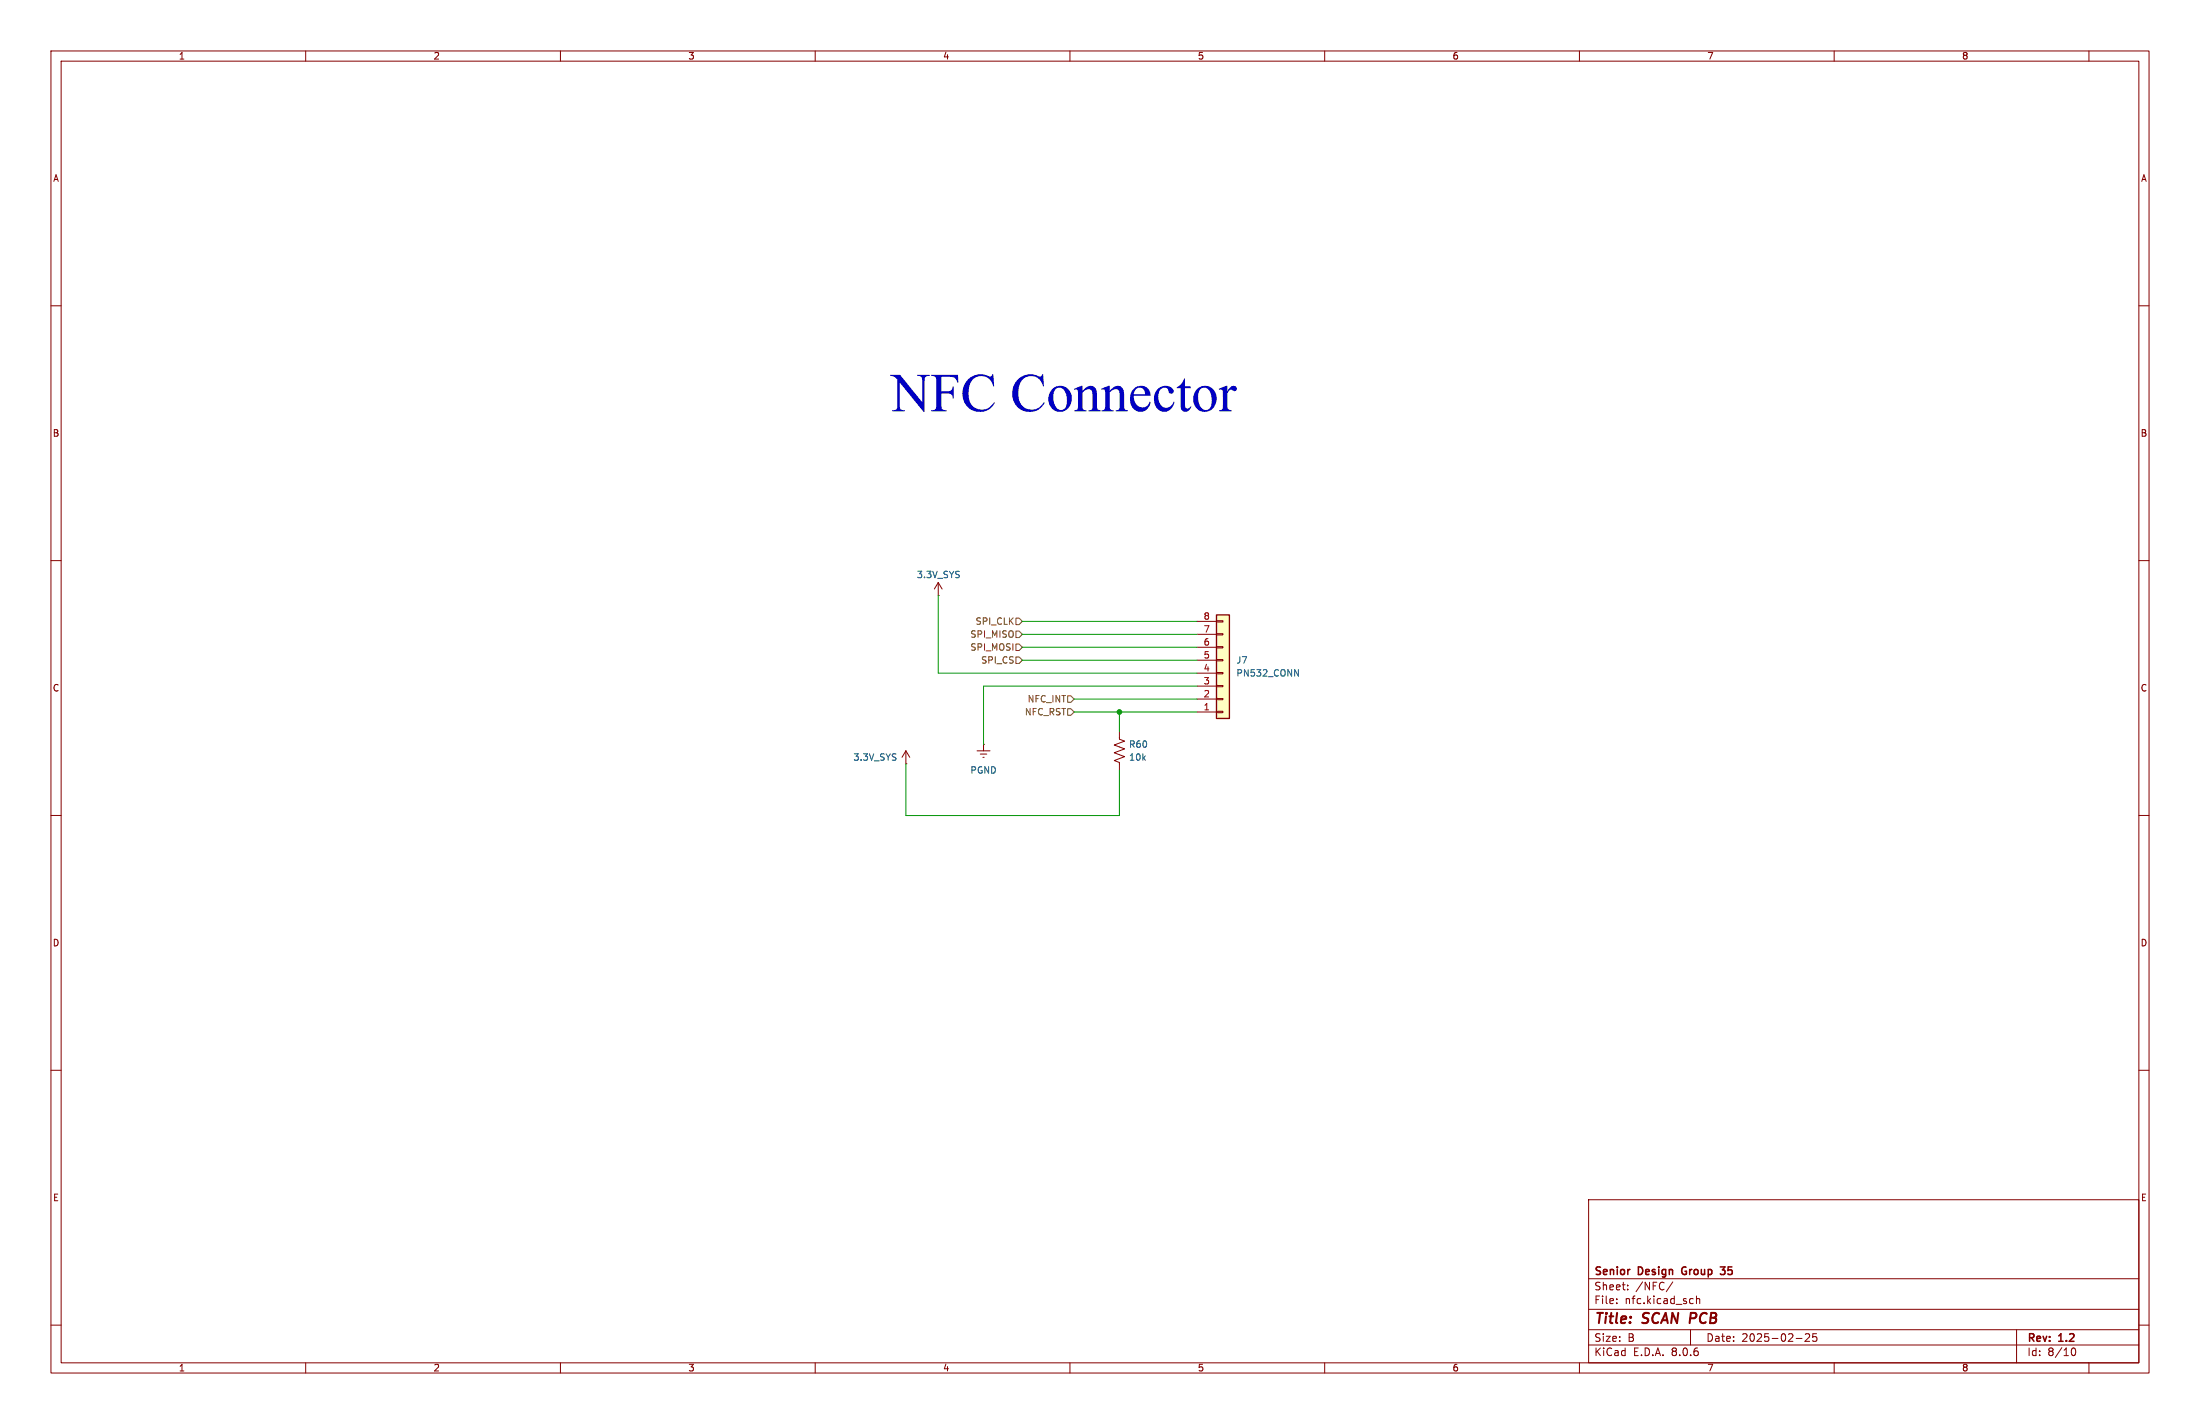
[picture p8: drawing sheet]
<svg xmlns="http://www.w3.org/2000/svg" width="432mm" height="279mm" viewBox="0 0 432 279" stroke-linecap="round" stroke-linejoin="round" font-family="sans-serif">
<g fill="none" stroke="#840000" stroke-width=".2">
<path d="M10 10h411.8v259.4h-411.8zM12 12h407.8v255.4h-407.8zM60 10v2M110 10v2M160 10v2M210 10v2M260 10v2M310 10v2M360 10v2M410 10v2M10 60h2M419.8 60h2"/>
<path d="M10 110h2M419.8 110h2M10 160h2M219.7 143.5v1.5l1 .4-2 .8 2 .7-2 .8 2 .8-2 .7 1 .4v1.5M419.8 160h2M10 210h2M419.8 210h2M311.8 235.4h108v32h-108zM10 260h2M311.8 256.9h108M311.8 250.9h108M317.3 255.6v.2"/>
<path d="M317.3 254.9v.1M319.5 252.9v.2M319.5 252.2v.1M328.3 251.5l-1.3 1.9M331.9 254.8l.4 .1M332.3 255.7l-.4 .1M333 254.9l.2-.1 .3 .1 .1 .9M333 254.3v1.5M419.8 260h2M60 267.4v2M110 267.4v2M160 267.4v2"/>
<path d="M210 267.4v2M260 267.4v2M310 267.4v2M311.8 263.9h108M311.8 260.9h108M331.8 260.9v3M352.5 262.6h1.2M354.3 261.8l.6-.1 .2 .1 .1 .3-.9 1.1h.9M356.5 261.7h-.7v.7l.2-.1h.5l.1 .2-.1 .5-.2 .2-.5-.2M360 267.4v2M395.8 260.9v6.5M406.5 265.1l.2-.5 .2-.1a.8 .8 0 0 1 .5 .7 .8 .8 0 0 1-.5 .8l-.2-.2-.2-.4"/>
<path d="M410 267.4v2"/>
</g>
<path d="M330.2 248.8l-.1 .4 .1 .7M337.6 248.6h1l-.5 .5 .3 .1M337.7 250h.7" fill="none" stroke="#840000" stroke-width=".3"/>
<path d="M238.8 120.7h2.5v20.3h-2.5z" fill="#ffffc2"/>
<g fill="none" stroke="#840000" stroke-width=".2">
<path d="M184.1 116.8h.1M184.1 114.3l-.7 1.3M184.1 114.3v2.5M184.1 114.3l.8 1.3M234.9 139.7h3.9M234.9 137.2h3.9M234.9 134.6h3.9M234.9 132.1h3.9M234.9 129.5h3.9M234.9 127h3.9M234.9 124.5h3.9M234.9 121.9h3.9"/>
<path d="M238.8 139.6h1.2v.2h-1.2zM238.8 137h1.2v.3h-1.2zM238.8 134.5h1.2v.2h-1.2zM238.8 132h1.2v.2h-1.2zM238.8 129.4h1.2v.3h-1.2zM238.8 126.9h1.2v.2h-1.2zM238.8 124.3h1.2v.3h-1.2zM238.8 121.8h1.2v.2h-1.2zM177.8 149.9h.1M177.8 147.3l-.8 1.3M177.8 147.3v2.6M177.8 147.3l.8 1.3"/>
<path d="M191.8 147.3h2.5M192.4 148h1.3M192.9 148.6h.3M193 146.1h.1M193 146.1v1.2"/>
</g>
<path d="M238.8 120.7h2.5v20.3h-2.5z" fill="none" stroke="#840000" stroke-width=".25"/>
<path d="M254.1 131.4l.7 1.3v-1.3" fill="none" stroke="#006464" stroke-width=".2"/>
<path d="M199.4 128.9h.6l.7 .6-.7 .7h-.6zM199.4 121.3h.6l.7 .6-.7 .7h-.6zM199.4 123.8h.6l.7 .7-.7 .6h-.6zM199.4 126.4h.6l.7 .6-.7 .6h-.6zM209.5 139.1h.7l.6 .6-.6 .6h-.7zM209.5 136.5h.7l.6 .7-.6 .6h-.7z" fill="none" stroke="#725600" stroke-width=".2"/>
<path d="M184.1 116.8v15.3h50.8M200.7 129.5h34.2M200.7 127h34.2M200.7 121.9h34.2M200.7 124.5h34.2M210.8 139.7h24.1M210.8 137.2h24.1M219.7 139.7v3.8M234.9 134.6h-41.9v11.5M177.8 149.9v10.1h41.9v-8.9" fill="none" stroke="#009600" stroke-width=".2"/>
<circle cx="219.7" cy="139.7" r=".46" fill="#009600" stroke="#009600" stroke-width=".2"/>
<text font-size="10.6" fill="#0000c2" x="174.9" y="83.5">NFCConnector</text>
<g font-size="2.8" fill="#840000">
<text x="312.8" y="260.3">Title:</text>
<text x="322.5" y="260.3">SCAN PCB</text>
</g>
<g font-size="2.1" fill="#840000">
<text x="312.8" y="250.6">Senior</text>
<text x="321.6" y="250.6">Design</text>
<text x="330.8" y="250.6">Group</text>
<text x="339" y="250.6">35</text>
<text x="312.8" y="256.1">File:</text>
<text x="312.8" y="253.4">Sheet:</text>
<text x="318.9" y="256.1">nfc.kicad_sch</text>
<text x="321" y="253.4">/NFC/</text>
<text x="312.8" y="263.5">Size:</text>
<text x="319.5" y="263.5">B</text>
<text x="334.8" y="263.5">Date:</text>
<text x="341.8" y="263.5">2025-02-25</text>
<text x="397.8" y="263.7">Rev:</text>
<text x="404.2" y="263.7">1.2</text>
<text x="312.8" y="266.3">KiCad</text>
<text x="320.5" y="266.3">E.D.A.</text>
<text x="328.1" y="266.3">8.0.6</text>
<text x="397.8" y="266.3">Id:</text>
<text x="401.9" y="266.3">8/10</text>
</g>
<g font-size="1.8" fill="#840000">
<text x="35" y="11.9">1</text>
<text x="85" y="11.9">2</text>
<text x="135" y="11.9">3</text>
<text x="185" y="11.9">4</text>
<text x="235" y="11.9">5</text>
<text x="285" y="11.9">6</text>
<text x="335" y="11.9">7</text>
<text x="385" y="11.9">8</text>
<text x="10.3" y="35.9">A</text>
<text x="420.1" y="35.9">A</text>
<text x="10.3" y="85.9">B</text>
<text x="420.1" y="85.9">B</text>
<text x="10.3" y="135.9">C</text>
<text x="420.1" y="135.9">C</text>
<text x="10.3" y="185.9">D</text>
<text x="420.1" y="185.9">D</text>
<text x="10.3" y="235.9">E</text>
<text x="420.1" y="235.9">E</text>
<text x="35" y="269.3">1</text>
<text x="85" y="269.3">2</text>
<text x="135" y="269.3">3</text>
<text x="185" y="269.3">4</text>
<text x="235" y="269.3">5</text>
<text x="285" y="269.3">6</text>
<text x="335" y="269.3">7</text>
<text x="385" y="269.3">8</text>
</g>
<g font-size="1.8" fill="#006464">
<text x="179.8" y="113.6">3.3V_SYS</text>
<text x="242.6" y="130.4">J7</text>
<text x="242.6" y="132.9">PN532_CONN</text>
<text x="167.4" y="149.5">3.3V_SYS</text>
<text x="221.5" y="149.5">10k</text>
<text x="221.5" y="146.9">R60</text>
<text x="190.4" y="152">PGND</text>
</g>
<g font-size="1.8" fill="#725600">
<text x="190.3" y="125.3">SPI_MISO</text>
<text x="191.4" y="122.8">SPI_CLK</text>
<text x="190.3" y="127.9">SPI_MOSI</text>
<text x="192.5" y="130.4">SPI_CS</text>
<text x="201.1" y="140.6">NFC_RST</text>
<text x="201.6" y="138">NFC_INT</text>
</g>
<g font-size="1.8" fill="#a90000">
<text x="236.1" y="124.2">7</text>
<text x="236.1" y="121.7">8</text>
<text x="236.1" y="131.8">4</text>
<text x="236.1" y="129.3">5</text>
<text x="236.1" y="126.7">6</text>
<text x="236.1" y="136.9">2</text>
<text x="236.1" y="134.4">3</text>
<text x="236.1" y="139.4">1</text>
</g>
</svg>
